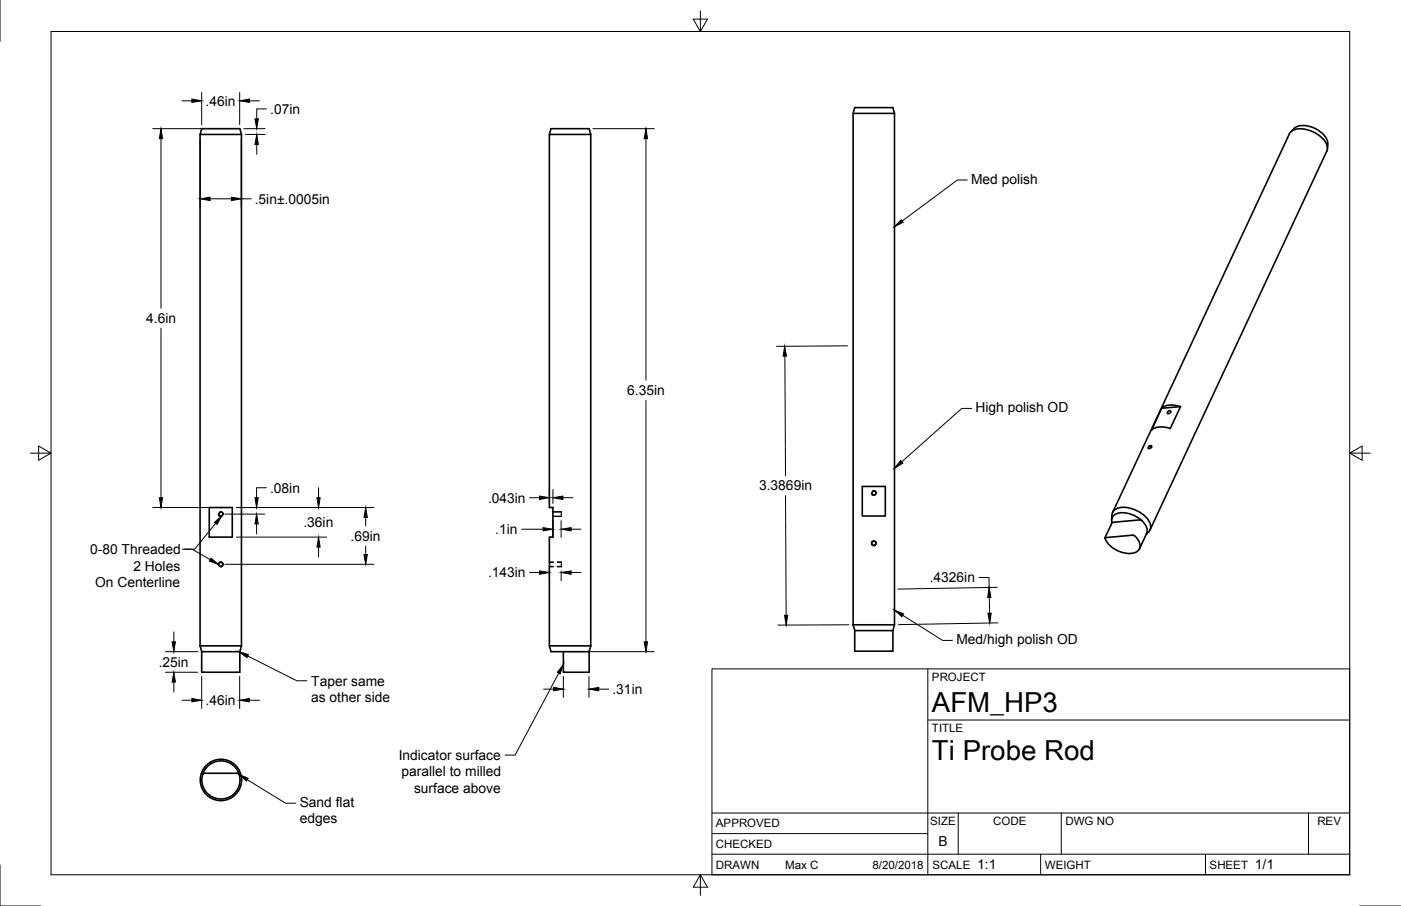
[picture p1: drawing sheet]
<svg xmlns="http://www.w3.org/2000/svg" width="432mm" height="279mm" viewBox="0 0 432 279" stroke-linecap="round" stroke-linejoin="round" font-family="sans-serif">
<!-- layer: Visible -->
<g fill="none" stroke="#000" stroke-width=".5">
<path d="M262.9 35h12.8M275.7 35l-.5-1.8h-11.8l-.5 1.8v157.7M275.7 35v157.7M61.7 41.5h12.7M74.4 41.5l-.5-1.8h-11.7l-.5 1.8v157.7M74.4 41.5v157.7M169.3 41.5v115h1.1v9.1h-1.1v33.6M169.3 41.5l.5-1.8h11.8l.5 1.8M169.3 41.5h12.8M182.1 41.5v157.7M397.8 40.7a5.1 5.1 0 0 1 6.5-1.5 7.2 7.2 0 0 1 4.9 4.6l-.1 2.1M354.1 137.7l.2-.1a.42 .42 0 0 1 .7 .1 .42 .42 0 0 1-.5 .6 .35 .35 0 0 1-.6-.1 .35 .35 0 0 1 .2-.5z"/>
<path d="M360 126.9l.5-.2 .3 .2-.2 .4-.5 .3-.3-.2zM360.7 132.2l3.1-6.8-5.8 .5-3.1 6.8M360.7 132.1a5.8 5.8 0 0 0-5.8 .5M363.8 125.4a5.8 5.8 0 0 0-5.8 .5M64.5 156.5h7.1v9.1h-7.1zM265.8 150h7.1v9.1h-7.1zM342.7 158.8l-.1 1.5M342.7 158.7a3.2 3.2 0 0 1 4-2.2 9.1 9.1 0 0 1 7.9 5.4 2.75 2.75 0 0 1-1.4 2.9M342.9 158.1l54.5-116.8a3.9 3.9 0 0 1 4.2-1.5 8.7 8.7 0 0 1 7.5 5.5l-.2 1.4-54.5 116.8M342.7 161.3a2.47 2.47 0 0 1 2.7-3.2 8.5 8.5 0 0 1 8.1 4.8l-.1 1.6M343 161.1l-2.5 4.8M349.7 165.2a3.1 3.1 0 0 1 .8 4.9 7.9 7.9 0 0 1-9.3-2.8l-.6-1.5 8.5-.8 .6 .3"/>
<path d="M351.9 160.5l-.6-.2-8.3 .8M353.4 164.6l-2.2 4.7M61.7 199.2h12.7M61.7 199.2l.5 1.8M74.4 199.2l-.5 1.8M169.3 199.2l.5 1.8h11.8M169.3 199.2h12.8M182.1 199.2l-.5 1.8M262.9 192.7h12.8M262.9 192.7l.5 1.8M263.4 194.5v6.3h11.8v-6.3M263.4 194.5h11.8"/>
<path d="M275.7 192.7l-.5 1.8M62.2 201h11.7M62.2 201v6.3h11.7v-6.3M173.6 201v6.3h8v-6.3M62.9 238.5h10.3l.5 .3M62.9 238.5l-.5 .3"/>
<circle cx="68.1" cy="158.5" r=".62"/>
<circle cx="269.4" cy="152" r=".62"/>
<circle cx="68" cy="174" r=".63"/>
<circle cx="269.3" cy="167.5" r=".63"/>
<circle cx="68.1" cy="240.5" r="6.4"/>
<circle cx="68.1" cy="240.5" r="5.9"/>
</g>
<!-- layer: Hidden -->
<g fill="none" stroke="#000" stroke-width=".35">
<path d="M67.3 158.5v.1a.77 .77 0 0 0 1.1 .6M67.7 157.9l.4-.1a.69 .69 0 0 1 .7 .7M170.4 159.2h2.6M170.4 157.9h2.6M173 157.8v1.5M268.5 152v.1a.77 .77 0 0 0 1.2 .6M268.9 151.4l.4-.1a.69 .69 0 0 1 .8 .7M169.3 173.4h1.3M169.3 174.7h1.3M171.8 173.4h1.2M171.8 174.7h1.2M173 173.3v1.5"/>
<circle cx="68" cy="174" r=".76"/>
<circle cx="269.3" cy="167.6" r=".75"/>
</g>
<!-- layer: Hidden Narrow -->
<path d="M170.4 159.3h2.6M170.4 157.8h2.6M169.3 173.3h1.3M169.3 174.8h1.3M171.8 173.3h1.2M171.8 174.8h1.2" fill="none" stroke="#000" stroke-width=".31"/>
<!-- layer: Border -->
<path d="M0 .1v12.6M15.7 9.7h400.3v260.1h-400.3zM215.9 3.4v6.3l-2.2-3.8h4.3l-2.1 3.8M9.4 139.7h6.3l-3.8-2.1v4.3l3.8-2.2M416 139.7l3.8 2.2v-4.3l-3.8 2.1h6.3M0 266.7v12.7h12.7M215.9 269.8l2.1 3.8h-4.3l2.2-3.8v6.3M419.1 279.4h12.6" fill="none" stroke="#000" stroke-width=".31"/>
<!-- layer: Titleblock -->
<path d="M219.4 206.3h196.6v63.5h-196.6zM286 206.3v63.5M286 222h130M219.4 257.1h66.6M219.4 250.7h196.6M295.3 250.7v12.7M327.1 250.7v12.7M403.3 250.7v12.7M219.4 263.4h196.6M320.7 263.4v6.4M371.5 263.4v6.4" fill="none" stroke="#000" stroke-width=".31"/>
<!-- layer: Dimensions -->
<g fill="none" stroke="#000" stroke-width=".31">
<path d="M47.1 39.7h25.5M56.1 31.1h3M62.2 28.5v9.9M73.9 28.5v9.9M75.2 39.7h6.5M76.9 31.1h3.1M82.2 33.6h-3.1v3.1M182.8 39.7h18.8M49.6 42.8v52.2M61.7 42.8v21.1M74.4 42.8v21.1M75.7 41.5h6"/>
<path d="M79.1 44.5v3.1M199.1 42.8v74.5M64.7 61.3h6.6M74.4 61.3h3M49.6 101.2v52.3M241.9 109.8l.2 36.9M261.2 106.7l-21.9 .1M199.1 123.4v74.5M47.1 156.5h23.2M69.3 158.5h12.3M72.9 156.5h42.3M82.1 150.4h-3v3.1"/>
<path d="M98.2 150.4v3.1M112.7 159.6v2.6M163.2 153.5h3.1M169.3 151v4.3M170.4 151v4.3M173.5 153.5h3M242.1 152.8l.2 37M69.3 174h45.9M72.9 165.6h27.8M79.1 161.6v3M98.2 168.7v3M112.7 168.4v2.6"/>
<path d="M160.8 163.2h6.6M163.2 176.6h3.1M169.3 176.1v3M170.4 160.6v5.1M172.9 160.6v5.1M172.9 176.1v3M176 163.2h3M176 176.6h3M301.7 178.1h3.1l.1 3.1M53.6 194.9v3M261.6 192.7l-21.8 .1M304.9 184.2l.1 4.9"/>
<path d="M307.4 181.1l-30.7 .6M307.6 192.1l-30.7 .5M51 201h9.9M51 207.3h9.9M53.6 210.3v3.1M56.1 215.9h3M62.2 208.6v9.9M73.9 208.6v9.9M76.9 215.9h3.1M167.5 212.5h3.1M173.6 208.6v6.5M175.3 201h26.3"/>
<path d="M181.5 208.6v6.5M184.6 212.5h3"/>
</g>
<g fill="#000" stroke="#000" stroke-width=".31">
<path d="M59.1 30.6l3.1 .5-3.1 .5zM73.9 31.1l3-.5v1zM78.6 36.7h1l-.5 3zM49.6 39.7l.5 3.1h-1zM79.1 41.5l.5 3h-1zM199.1 39.7l.5 3.1h-1.1zM61.7 61.3l3-.5v1.1zM71.3 60.8l3.1 .5-3.1 .6zM241.9 106.8l.5 3h-1zM49.1 153.5h1l-.5 3zM78.6 153.5h1l-.5 3zM97.7 153.5h1l-.5 3z"/>
<path d="M112.7 156.5l.5 3.1h-1zM166.3 153l3 .5-3 .5zM170.4 153.5l3.1-.5v1zM79.1 158.5l.5 3.1h-1zM98.2 165.6l.5 3.1h-1zM112.2 171h1l-.5 3zM166.3 176.1l3 .5-3 .5zM167.4 162.7l3 .5-3 .5zM172.9 163.2l3.1-.5v1zM172.9 176.6l3.1-.5v1zM53 197.9h1.1l-.5 3.1zM198.5 197.9h1.1l-.5 3.1z"/>
<path d="M241.8 189.8h1l-.5 3zM304.9 181.2l.5 3h-1zM304.5 189.1h1l-.4 3zM53.6 207.3l.5 3h-1.1zM59.1 215.4l3.1 .5-3.1 .5zM73.9 215.9l3-.5v1zM170.6 212l3 .5-3 .5zM181.5 212.5l3.1-.5v1z"/>
</g>
<!-- layer: Annotations -->
<path d="M277.8 67.8l.6 .8-2.8 1.3zM277.6 142l.7 .8-2.7 1.7zM65 172.1l2.4 2-2.9-1.1zM66.1 161.1l2.3-2.1-1.5 2.7zM275.6 188.1l2.9 1.2-.5 .9zM73.6 201l2.9 .9-.4 .9zM173.6 204.9l-1 2.9-.8-.4zM73.6 238.8l2.9 1.2-.5 .9z" fill="#000" stroke="#000" stroke-width=".31"/>
<path d="M298.1 55.5h-3l-17 12.7M299.5 126h-3.1l-18.5 16.4M56.2 169.4h3l5.6 3.2M66.5 161.4l-6.5 8h-3M278.2 189.8l12.3 7.7h3M76.4 202.3l15.1 7.6h3.1M172.2 207.6l-13.4 25.3h-3.1M76.2 240.5l11.8 7.2h3.1" fill="none" stroke="#000" stroke-width=".31"/>
<g font-size="8.5">
<text x="287.2" y="219.5">AFM_HP3</text>
<text x="287.2" y="234.5">Ti Probe Rod</text>
</g>
<g font-size="4.3">
<text x="63.4" y="32.6">.46in</text>
<text x="83.3" y="35.1">.07in</text>
<text x="299.3" y="56.6">Med polish</text>
<text x="78.5" y="62.8">.5in±.0005in</text>
<text x="45.1" y="99.6">4.6in</text>
<text x="193.3" y="121.8">6.35in</text>
<text x="300.6" y="127.1">High polish OD</text>
<text x="83.2" y="151.9">.08in</text>
<text x="150.4" y="155">.043in</text>
<text x="234" y="151.3">3.3869in</text>
<text x="93.5" y="162.7">.36in</text>
<text x="108.1" y="166.8">.69in</text>
<text x="152.7" y="164.7">.1in</text>
<text x="27.8" y="170.9">0-80 Threaded</text>
<text x="41.1" y="176">2 Holes</text>
<text x="150.4" y="178">.143in</text>
<text x="286.6" y="179.6">.4326in</text>
<text x="29.3" y="181.1">On Centerline</text>
<text x="294.8" y="198.6">Med/high polish OD</text>
<text x="48.9" y="205.6">.25in</text>
<text x="95.9" y="211.4">Taper same</text>
<text x="188.8" y="214">.31in</text>
<text x="63.4" y="217.4">.46in</text>
<text x="95.9" y="216.5">as other side</text>
<text x="122.9" y="234.4">Indicator surface</text>
<text x="123.7" y="239.5">parallel to milled</text>
<text x="127.6" y="244.6">surface above</text>
<text x="92.4" y="248.8">Sand flat</text>
<text x="92.4" y="253.9">edges</text>
<text x="289.2" y="261">B</text>
<text x="301.2" y="268.1">1:1</text>
<text x="386.8" y="268.1">1/1</text>
</g>
<g font-size="3.5">
<text x="287.2" y="210.1">PROJECT</text>
<text x="287.2" y="225.8">TITLE</text>
<text x="220.7" y="255.2">APPROVED</text>
<text x="286.7" y="254.5">SIZE</text>
<text x="306.1" y="254.5">CODE</text>
<text x="328.4" y="254.5">DWG NO</text>
<text x="406" y="254.5">REV</text>
<text x="220.7" y="261.5">CHECKED</text>
<text x="220.7" y="267.9">DRAWN</text>
<text x="242" y="267.9">Max C</text>
<text x="268.9" y="267.9">8/20/2018</text>
<text x="287.4" y="267.9">SCALE</text>
<text x="322" y="267.9">WEIGHT</text>
<text x="372.8" y="267.9">SHEET</text>
</g>
</svg>
